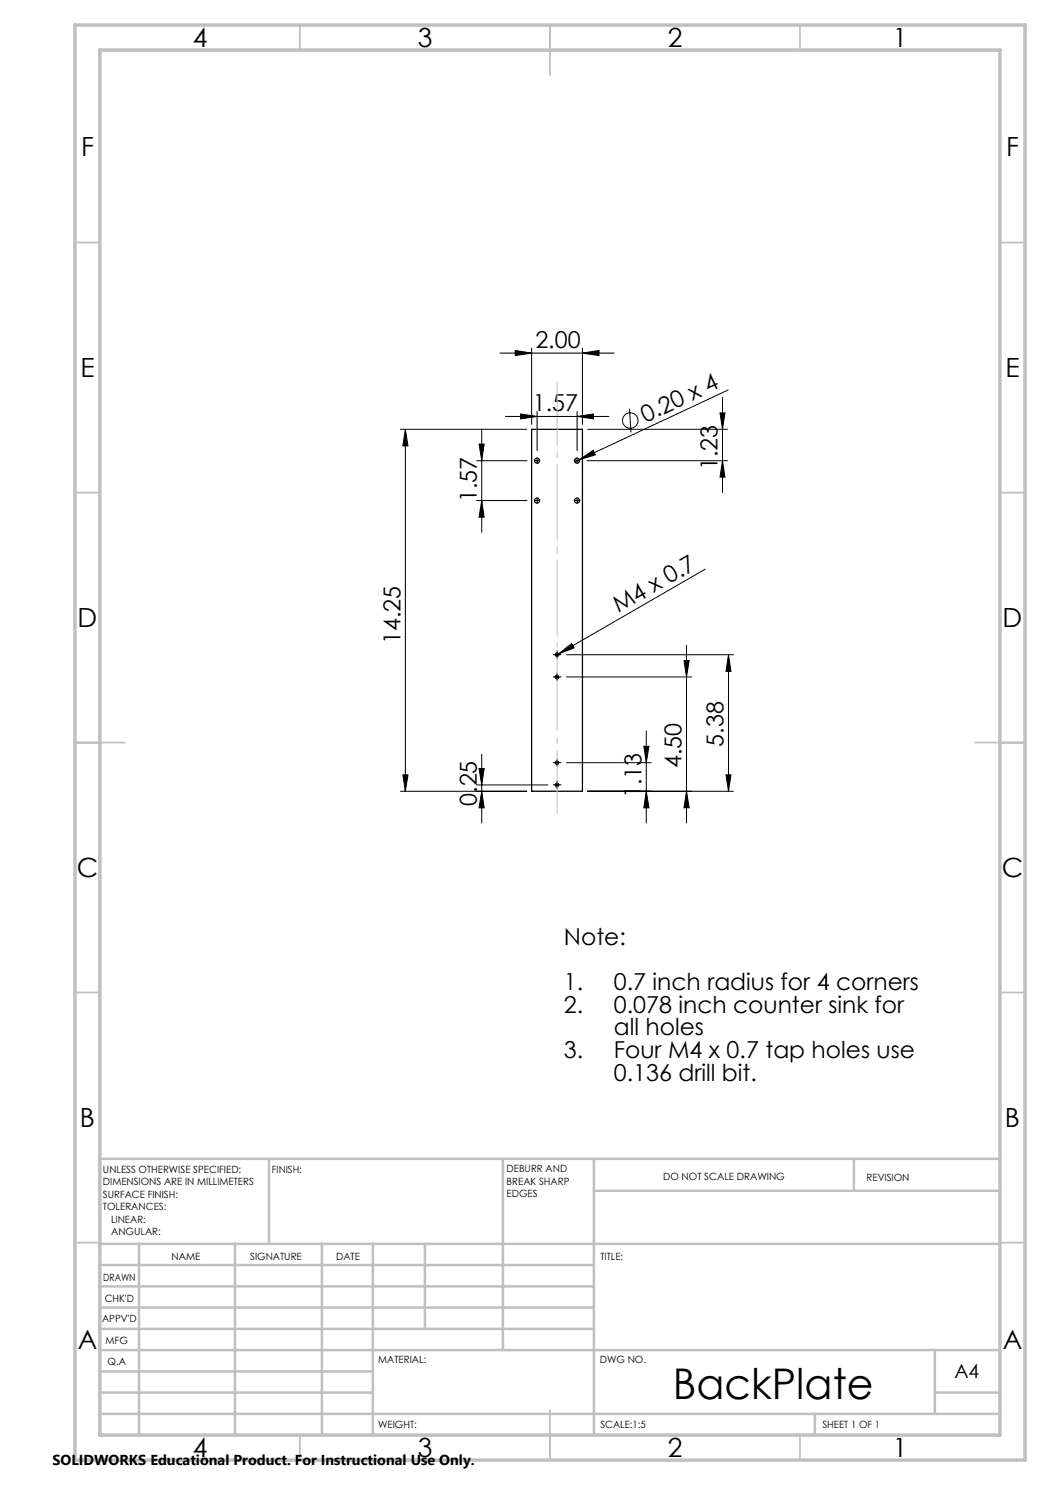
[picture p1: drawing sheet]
<svg xmlns="http://www.w3.org/2000/svg" width="210mm" height="297mm" viewBox="0 0 210 297" stroke-linecap="round" stroke-linejoin="round" font-family="sans-serif">
<g fill="none" stroke="#000" stroke-width=".25">
<path d="M106.3 85.9h10.2v72.4h-10.2z"/>
<circle cx="107.4" cy="92.1" r=".5"/>
<circle cx="115.4" cy="92.1" r=".5"/>
<circle cx="107.4" cy="100.1" r=".51"/>
<circle cx="115.4" cy="100.1" r=".51"/>
<circle cx="111.4" cy="135.4" r=".34"/>
<circle cx="111.4" cy="131" r=".34"/>
<circle cx="111.4" cy="157" r=".34"/>
<circle cx="111.4" cy="152.5" r=".34"/>
</g>
<g fill="none" stroke="#000" stroke-width=".2">
<path d="M100 70.6h22.8M103 70.1l3.3 .5-3.3 .5zM106.3 69.6v15.3M116.5 70.6l3.3-.5v1zM116.5 69.6v15.3M144.5 79.5v19M145.6 78l-29.7 13.9M80.1 85.9h25.2M81.1 85.9l.5 3.3h-1zM81.1 85.9v72.4M95.3 92.1h10.1M95.8 88.8h1l-.5 3.3z"/>
<path d="M96.3 85.8v20.7M101.1 83.3h20.7M104.1 82.8l3.3 .5-3.3 .5zM106.9 92.1h1M107.4 82.3v7.8M107.4 91.6v1M107.4 99.6v1M114.9 92.1h1M115.4 83.3l3.3-.5v1zM115.4 82.3v7.8M115.4 91.6v1M115.4 99.6v1"/>
<path d="M115.9 91.9l2.7-1.8 .5 .9zM115.9 91.9l-.9 .5M117.4 92.1h28.1M117.5 85.9h28M125.9 81.7l.3 4.8M144 82.6h1l-.5 3.3zM144.5 92.1l.5 3.3h-1zM95.3 100.1h10.1M96.3 100.1l.5 3.3h-1zM106.9 100.1h1M114.9 100.1h1M141 113.8l-29.3 17"/>
<path d="M110.9 130.9h1M110.9 135.4h1M111.4 130.5v.9M111.4 134.9v1M111.7 130.8l2.6-2.1 .5 .9zM111.7 130.8l-.6 .3M113.3 130.9h33.4M113.3 135.4h25M136.8 132.1h1l-.5 3.3zM137.3 129v35.6M145.7 130.9l.5 3.4h-1zM145.7 130.9v27.4"/>
<path d="M80.1 158.3h25.2M80.6 155h1l-.5 3.3zM95.3 157h14.3M95.8 153.7h1l-.5 3.3zM96.3 158.3l.5 3.3h-1zM96.3 150.8v13.8M110.9 152.5h1M110.9 157h1M111.4 152v1M111.4 156.5v1M113.3 152.5h16.9M117.5 158.3h29.2"/>
<path d="M128.8 149.3h1l-.5 3.2zM129.3 158.3l.5 3.3h-1zM129.3 146.2v18.4M137.3 158.3l.5 3.3h-1zM145.2 155h1l-.5 3.3z"/>
<circle cx="126.1" cy="84.1" r="1.55"/>
</g>
<g fill="none" stroke="#000" stroke-width=".2" stroke-dasharray="15.2 1.3 1.3 1.3" stroke-linecap="butt">
<path d="M110.9 130.9h-.3M110.9 135.4h-.3M111.4 130.4v-.3M111.4 131.4v.4M111.4 134.9v-.4M111.4 135.9v.3M111.9 130.9h.4M111.9 135.4h.4M110.9 152.5h-.3M110.9 157h-.3M111.4 152v-.3M111.4 153v.4"/>
<path d="M111.4 156.5v-.4M111.4 157.5v.3M111.9 152.5h.4M111.9 157h.4"/>
</g>
<path d="M111.4 162.8v-86.5" fill="none" stroke="#c0c0c0" stroke-width=".2" stroke-dasharray="15.2 1.3 1.3 1.3" stroke-dashoffset="2.5" stroke-linecap="butt"/>
<g fill="none" stroke="#c0c0c0" stroke-width=".35">
<path d="M60 5v5M110 5v10M160 5v5M15 48.5h5M200 48.5h5M15 98.5h5M200 98.5h5M15 148.5h10M195 148.5h10M15 198.5h5M200 198.5h5M15 248.5h5"/>
<path d="M200 248.5h5M60 287v5M110 282v10M160 287v5"/>
</g>
<g fill="none" stroke="#c0c0c0" stroke-width=".5">
<path d="M53.8 231.8v17M100.6 231.8v38.2M118.8 231.8v55.2M118.8 238.2h81.2M170.8 231.8v6.4M200 231.8h-180v55.2M20 248.8h180M20 257.3h98.8M20 253h98.8M27.8 248.8v38.2M47 248.8v38.2M64.4 248.8v38.2"/>
<path d="M74.6 248.8v38.2M85 248.8v17M20 265.8h98.8M20 261.5h98.8M20 278.5h54.6M20 274.3h54.6M20 270h180M187 278.5h13M187 270v12.8M20 282.8h180M163 282.8v4.2"/>
</g>
<path d="M15 5h190v287h-190zM20 10h180v277h-180z" fill="none" stroke="#c0c0c0" stroke-width=".7"/>
<g fill="#000">
<path d="M115.9 91.9l2.7-1.8 .5 .9zM111.7 130.8l2.6-2.1 .5 .9z"/>
<path d="M116.5 70.6l3.3-.5v1zM103 70.1l3.3 .5-3.3 .5z"/>
<path d="M95.8 88.8h1l-.5 3.3zM96.3 100.1l.5 3.3h-1zM128.8 149.3h1l-.5 3.2zM129.3 158.3l.5 3.3h-1zM144 82.6h1l-.5 3.3zM144.5 92.1l.5 3.3h-1z"/>
<path d="M104.1 82.8l3.3 .5-3.3 .5zM115.4 83.3l3.3-.5v1z"/>
<path d="M80.6 155h1l-.5 3.3zM81.1 85.9l.5 3.3h-1zM96.3 158.3l.5 3.3h-1zM95.8 153.7h1l-.5 3.3zM137.3 158.3l.5 3.3h-1zM136.8 132.1h1l-.5 3.3zM145.2 155h1l-.5 3.3zM145.7 130.9l.5 3.4h-1z"/>
</g>
<text font-size="8.5" x="134.5" y="279.7">BackPlate</text>
<g font-size="5.3">
<text x="38.5" y="9.5">4</text>
<text x="83.5" y="9.5">3</text>
<text x="133.5" y="9.5">2</text>
<text x="178.5" y="9.5">1</text>
<text x="16.2" y="31.2">F</text>
<text x="201.2" y="31.2">F</text>
<text x="16.1" y="75.5">E</text>
<text x="201.1" y="75.5">E</text>
<text x="15.5" y="125.5">D</text>
<text x="200.5" y="125.5">D</text>
<text x="15.4" y="175.5">C</text>
<text x="200.4" y="175.5">C</text>
<text x="16" y="225.5">B</text>
<text x="201" y="225.5">B</text>
<text x="15.5" y="269.7">A</text>
<text x="200.5" y="269.7">A</text>
<text x="38.5" y="291.5">4</text>
<text x="83.5" y="291.5">3</text>
<text x="133.5" y="291.5">2</text>
<text x="178.5" y="291.5">1</text>
</g>
<g font-size="4.7">
<text x="107.1" y="69.6">2.00</text>
<text x="106.5" y="82.3">1.57</text>
<text x="129.1" y="84.6" transform="rotate(-25 129.1 84.6)">0.20 x 4</text>
<text x="143.5" y="94" transform="rotate(-90 143.5 94)">1.23</text>
<text x="95.3" y="100.4" transform="rotate(-90 95.3 100.4)">1.57</text>
<text x="123.7" y="122.7" transform="rotate(-30 123.7 122.7)">M4 x 0.7</text>
<text x="80.1" y="128.9" transform="rotate(-90 80.1 128.9)">14.25</text>
<text x="144.7" y="149.3" transform="rotate(-90 144.7 149.3)">5.38</text>
<text x="136.3" y="153.6" transform="rotate(-90 136.3 153.6)">4.50</text>
<text x="95.3" y="161.2" transform="rotate(-90 95.3 161.2)">0.25</text>
<text x="128.3" y="159.6" transform="rotate(-90 128.3 159.6)">1.13</text>
<text x="112.8" y="189">Note:</text>
<text x="112.8" y="198">1.</text>
<text x="112.8" y="202.5">2.</text>
<text x="122.8" y="198">0.7 inch radius for 4 corners</text>
<text x="122.8" y="202.5">0.078 inch counter sink for</text>
<text x="122.8" y="207.1">all holes</text>
<text x="112.8" y="211.6">3.</text>
<text x="122.8" y="211.6">Four M4 x 0.7 tap holes use</text>
<text x="122.8" y="216.1">0.136 drill bit.</text>
</g>
<text font-size="3.9" x="190.9" y="275.5">A4</text>
<text font-size="2.9" x="10.5" y="292.9">SOLIDWORKS Educational Product. For Instructional Use Only.</text>
<g font-size="2">
<text x="20.6" y="234.6">UNLESS OTHERWISE SPECIFIED:</text>
<text x="20.6" y="237.1">DIMENSIONS ARE IN MILLIMETERS</text>
<text x="20.6" y="239.6">SURFACE FINISH:</text>
<text x="54.4" y="234.6">FINISH:</text>
<text x="101.3" y="234.5">DEBURR AND</text>
<text x="101.3" y="237">BREAK SHARP</text>
<text x="101.3" y="239.5">EDGES</text>
<text x="132.6" y="236">DO NOT SCALE DRAWING</text>
<text x="173.3" y="236.2">REVISION</text>
<text x="20.6" y="242.1">TOLERANCES:</text>
<text x="22.2" y="244.6">LINEAR:</text>
<text x="22.2" y="247.1">ANGULAR:</text>
<text x="34.3" y="252">NAME</text>
<text x="50" y="251.9">SIGNATURE</text>
<text x="67.2" y="251.9">DATE</text>
<text x="120.1" y="251.9">TITLE:</text>
<text x="20.6" y="256.1">DRAWN</text>
<text x="20.9" y="260.3">CHK'D</text>
<text x="20.4" y="264.4">APPV'D</text>
<text x="21.1" y="268.8">MFG</text>
<text x="21.5" y="273">Q.A</text>
<text x="75.6" y="272.5">MATERIAL:</text>
<text x="120" y="272.5">DWG NO.</text>
<text x="75.6" y="285.5">WEIGHT:</text>
<text x="120.1" y="285.6">SCALE:1:5</text>
<text x="164.5" y="285.6">SHEET 1 OF 1</text>
</g>
</svg>
